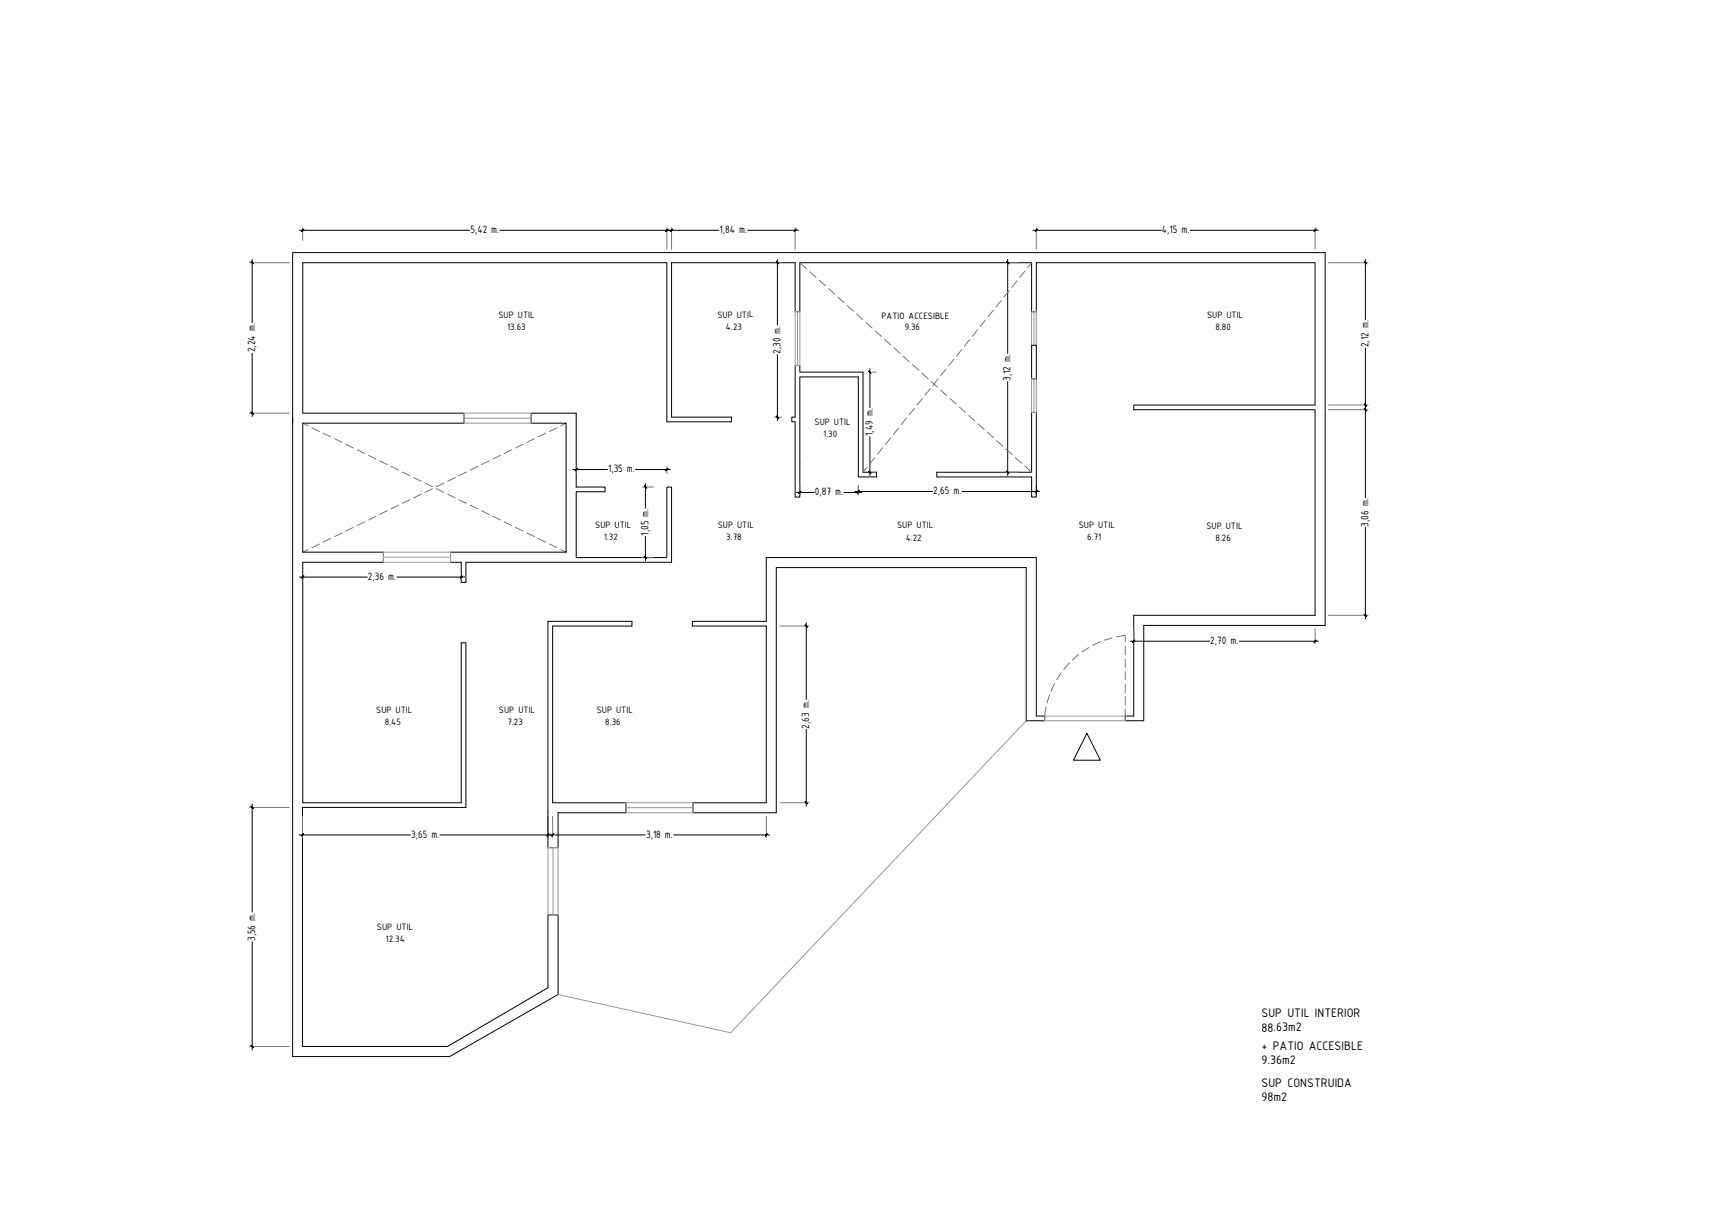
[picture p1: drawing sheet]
<svg xmlns="http://www.w3.org/2000/svg" width="594mm" height="420mm" viewBox="0 0 594 420" stroke-linecap="round" stroke-linejoin="round" font-family="sans-serif">
<!-- layer: A1_OBRA -->
<path d="M354 118.5h1.7v11.6h-1.7zM272.9 125.4h1.6v2.3h21.7v34.4h4.6v1.6h-6.2v-34.3h-20.1v41.2h-1.6v-25.8h-1.1v-1.6h1.1zM100.4 143.4v219.3h53.9l37.2-21.3v-27.4h-3.4v25.1l-34.5 20.1h-49.8v-82h56.1v-56.5h-1.6v54.9h-54.4v-82.6h27.7v-3.5h-27.7v-44.2h55.3v-3.5h-55.3v-51.6h125v54.6h22.1v-1.6h-20.5v-53h42.4v16.8h1.6v-16.8h79.5v16.8h1.7v-16.8h95.6v48.8h-62.2v1.6h62.2v70.6h-62.2v34.6h-2.9v1.6h6.3v-32.7h62.3v-128h-354.4v58.6M182.3 141.8h15.5v25.4h9.9v1.6h-9.9v22.6h31.1v-24.2h1.6v25.8h-70.6v6.9h-1.6v-6.9h-3.7v-3.5h39.7v-44.2h-12zM321.5 162.1h32.5v-20.5h1.7v29h-1.7v-6.9h-32.5zM188.1 213.3h28.8v1.6h-27.2v60.7h25.1v3.4h-23.3v12h-3.4zM237.6 213.3h25.4v-21.9h92.7v54.4h2.8v1.6h-6.3v-52.6h-85.8v84.2h-28.6v-3.4h25.2v-60.7h-25.4zM373 251.7l4.6 9.3h-9.2z" fill="none" stroke="#000" stroke-width=".34"/>
<!-- layer: A6_COTAS -->
<g fill="none" stroke="#767676" stroke-width=".34">
<path d="M103.9 78.1v4.5M228.9 78.1v7.5M230.5 78.1v7.5M272.9 78.1v7.5M355.7 78.1v7.5M451.3 78.1v7.5M85.6 90.2h13.7M265.9 90.2h2.4M344.9 90.2h4.5M455.9 90.2h13.6M299.5 127.7h1.3M455.9 139h13.6"/>
<path d="M85.6 141.8h13.7M265.9 143.2h2.4M455.9 140.6h13.6M197.8 160.2v2.4M220.6 167.2h3.7M228.9 160.2v2.4M274.5 166.7v3.3M294.6 166.7v3.3M299.5 162.1h1.3M344.9 162.1h4.5M355.7 166.7v2.9M103.9 197.6v1.4"/>
<path d="M158.3 197.6v1.4M220.6 191.4h3.7M267.6 214.9h10M389.1 215.8v5.2M451.3 215.8v5.2M455.9 211.2h13.6M85.6 277.2h13.6M267.6 275.6h10M103.8 280.2v7.3M188.1 280.2v7.3M189.7 280.2v7.3M263 280.2v7.3"/>
<path d="M85.6 359.2h13.6"/>
</g>
<g fill="none" stroke="#000" stroke-width=".34">
<path d="M102.8 79.1h58.4M171.6 79.1h75.1M256.6 79.1h17.4M354.5 79.1h44M408.4 79.1h44.1M86.5 89v21.8M266.8 89v22.6M345.8 89v32.3M468.6 89v20.7M468.6 119.5v51.4M86.5 121.2v21.8M266.8 121.8v22.6"/>
<path d="M298.5 126.6v13.4M345.8 131v32.3M298.5 149.9v13.4M196.6 161.2h11.9M218.2 161.2h11.8M221.5 166v8.4M273.4 169.1h6.1M289.6 169.1h6.1M293.4 168.7h26.6M330.2 168.7h26.6M102.8 198.1h23.2M136.2 198.1h23.3"/>
<path d="M221.5 184.1v8.4M468.6 181v31.4M276.7 213.8v26.3M387.9 220.1h27.2M425.3 220.1h27.2M276.7 250.3v26.4M86.5 276v37.1M102.7 286.6h38.2M151 286.6h70.5M231.2 286.6h32.9M86.5 323.3v37.1"/>
</g>
<!-- layer: 0 -->
<g fill="#000" stroke="#000" stroke-width=".34">
<path d="M104.2 78.7l-.6 .7zM104.2 78.7l-.6 .7z"/>
<path d="M228.5 79.3l.7-.6zM229.2 78.7l-.7 .7z"/>
<path d="M230.8 78.7l-.6 .7zM230.8 78.7l-.6 .7z"/>
<path d="M272.5 79.3l.7-.6zM273.2 78.7l-.6 .7z"/>
<path d="M356 78.7l-.6 .7zM356 78.7l-.6 .7z"/>
<path d="M450.9 79.3l.7-.6zM451.6 78.7l-.6 .7z"/>
<path d="M86.2 89.9l.7 .6zM86.2 89.8l.7 .7z"/>
<path d="M266.4 89.9l.8 .6zM266.5 89.8l.7 .7z"/>
<path d="M345.5 89.9l.7 .6zM345.5 89.8l.7 .7z"/>
<path d="M468.2 89.9l.7 .7zM468.3 89.8l.7 .7z"/>
<path d="M298.2 127.4l.7 .7zM298.2 127.4l.7 .7z"/>
<path d="M468.3 138.7l.7 .7zM468.2 138.7l.8 .7z"/>
<path d="M86.2 141.5l.7 .6zM86.2 141.5l.7 .6z"/>
<path d="M266.5 142.8l.7 .7zM266.4 142.9l.8 .6z"/>
<path d="M468.2 140.3l.7 .8zM468.2 140.3l.8 .7z"/>
<path d="M198 160.8l-.6 .8zM198 160.8l-.6 .8z"/>
<path d="M221.1 166.8l.8 .7zM221.1 166.8l.8 .7z"/>
<path d="M228.5 161.5l.7-.7zM229.2 160.8l-.7 .8z"/>
<path d="M274.8 168.7l-.6 .7zM274.8 168.7l-.6 .7z"/>
<path d="M294.2 169.3l.7-.6zM294.9 168.7l-.6 .7z"/>
<path d="M294.9 168.3l-.6 .8zM294.9 168.3l-.6 .8z"/>
<path d="M298.3 161.7l.6 .7zM298.2 161.8l.7 .6z"/>
<path d="M345.5 161.7l.7 .7zM345.5 161.8l.7 .6z"/>
<path d="M355.3 169l.7-.7zM356 168.3l-.6 .8z"/>
<path d="M104.2 197.7l-.6 .8zM104.2 197.7l-.6 .8z"/>
<path d="M157.9 198.4l.7-.7zM158.6 197.7l-.6 .8z"/>
<path d="M221.2 191l.7 .7zM221.1 191.1l.8 .6z"/>
<path d="M276.3 214.6l.8 .6zM276.3 214.6l.8 .6z"/>
<path d="M389.4 219.7l-.6 .8zM388.7 220.4l.7-.7z"/>
<path d="M468.3 210.8l.7 .7zM468.2 210.9l.7 .7z"/>
<path d="M450.9 220.4l.7-.7zM451.6 219.7l-.6 .8z"/>
<path d="M86.2 276.8l.7 .7zM86.2 276.8l.7 .7z"/>
<path d="M276.3 275.2l.8 .7zM276.3 275.2l.8 .7z"/>
<path d="M104.2 286.2l-.7 .8zM103.4 286.9l.8-.7z"/>
<path d="M187.7 286.9l.7-.7zM188.4 286.2l-.6 .8z"/>
<path d="M190 286.2l-.6 .8zM190 286.2l-.6 .8z"/>
<path d="M262.6 286.9l.7-.7zM263.3 286.2l-.6 .8z"/>
<path d="M86.2 358.8l.7 .8zM86.2 358.9l.7 .7z"/>
</g>
<!-- layer: A3_PROY SOSTRE -->
<g fill="none" stroke="#767676" stroke-width=".34">
<path d="M274.5 90.2l2.4 2.1M277.9 93.3l2.2 1.9M281.1 96.2l2.2 1.9M284.4 99.1l2.1 1.9M346.3 99.8l-1.8 2.2M349.1 96.4l-1.9 2.3M351.8 93l-1.9 2.3M354 90.2l-1.3 1.7M287.5 102l2.2 1.9M290.8 104.9l2.1 1.9M294 107.8l2.1 1.9M297.2 110.7l2.1 1.9"/>
<path d="M300.4 113.6l2.1 1.9M303.6 116.5l2.1 1.9M306.8 119.4l2.1 1.9M330.1 120l-1.8 2.2M332.8 116.6l-1.8 2.2M335.5 113.2l-1.8 2.3M338.2 109.9l-1.8 2.2M340.9 106.5l-1.8 2.2M343.6 103.1l-1.8 2.3M310 122.3l2.1 1.9M313.2 125.2l2.2 1.9M316.4 128.1l2.1 1.9"/>
<path d="M316.5 136.8l-1.8 2.2M319.2 133.4l-1.8 2.3M319.6 131l2.1 1.9M322 130.1l-1.9 2.2M322.8 133.9l2.2 1.9M324.7 126.7l-1.9 2.3M326 136.8l2.2 1.9M327.4 123.3l-1.8 2.3M329.2 139.7l2.2 1.9M103.9 145.3l1.9 .9M107 146.8l2.6 1.3M110.9 148.7l2.6 1.3"/>
<path d="M114.8 150.6l2.6 1.3M118.7 152.5l2.6 1.3M122.6 154.4l2.6 1.3M126.5 156.3l2.5 1.3M130.3 158.2l2.6 1.3M167.9 158.2l-2.6 1.3M171.7 156.3l-2.6 1.3M175.6 154.4l-2.6 1.3M179.5 152.5l-2.6 1.3M183.4 150.6l-2.6 1.3M187.3 148.7l-2.6 1.3M191.1 146.8l-2.5 1.3"/>
<path d="M194.3 145.3l-1.8 .9M300.3 157l-1.8 2.3M303 153.6l-1.8 2.3M305.7 150.3l-1.8 2.2M308.4 146.9l-1.8 2.3M311.1 143.5l-1.8 2.3M313.8 140.2l-1.8 2.2M332.5 142.6l2.1 1.9M335.6 145.5l2.2 1.9M338.9 148.4l2.1 1.9M342.1 151.3l2.1 1.9M345.2 154.1l2.2 2"/>
<path d="M348.5 157.1l2.1 1.9M351.7 159.9l2.3 2.2M125.2 179.1l-2.6 1.3M129 177.2l-2.5 1.3M132.9 175.3l-2.6 1.3M134.2 160.1l2.6 1.3M136.8 173.4l-2.6 1.3M138.1 162l2.6 1.3M140.7 171.5l-2.6 1.3M142 163.9l2.6 1.3M144.6 169.6l-2.6 1.3M145.9 165.8l2.5 1.3"/>
<path d="M148.4 167.7l-2.5 1.3M149.7 167.7l2.6 1.3M152.3 165.8l-2.6 1.3M153.6 169.6l2.6 1.3M156.2 163.9l-2.6 1.3M157.5 171.5l2.6 1.3M160.1 162l-2.6 1.3M161.4 173.4l2.6 1.3M164 160.1l-2.6 1.3M165.3 175.3l2.6 1.3M169.1 177.2l2.6 1.3M173 179.1l2.6 1.3"/>
<path d="M297.6 160.4l-1.4 1.7M105.8 188.7l-1.9 .8M109.6 186.7l-2.6 1.3M113.5 184.8l-2.6 1.3M117.4 182.9l-2.6 1.3M121.3 181l-2.6 1.3M176.9 181l2.6 1.3M180.8 182.9l2.6 1.3M184.7 184.8l2.6 1.3M188.6 186.7l2.5 1.3M192.5 188.7l1.8 .8M381.7 219l-2.8 .8"/>
<path d="M383.1 218.6l3.1-.5v2.3M360.2 238.6l-.9 2.7M362 234.6l-1.3 2.6M364.3 230.9l-1.7 2.5M367 227.6l-1.9 2.2M370.2 224.7l-2.2 1.9M373.7 222.3l-2.4 1.5M377.6 220.3l-2.6 1.2M386.2 221.9v2.9M386.2 226.2v2.9M386.2 230.5v2.9M386.2 234.8v2.9"/>
<path d="M386.2 239.2v2.8M359 242.7l-.5 3.1M386.2 243.5v2.3"/>
</g>
<!-- layer: A3_PROY GRIS -->
<g fill="none" stroke="#989898" stroke-width=".34">
<path d="M272.9 107h1.6v18.4h-1.6zM273.7 107v18.4M354 107h1.7v11.5h-1.7zM354.9 107v11.5M354 130.1h1.7v11.5h-1.7zM354.9 130.1v11.5M159.2 141.8h23.1v3.5h-23.1zM159.2 143.6h23.1M131.6 189.5h23v3.5h-23zM131.6 191.3h23M352.2 247.4l-101.4 107.1-59.3-13.1M358.5 245.8h27.7v1.6h-27.7z"/>
<path d="M214.8 275.6h23v3.4h-23zM214.8 277.3h23M188.1 291h3.4v23h-3.4zM189.8 291v23"/>
</g>
<g font-size="4.6">
<text x="433" y="349.2">SUP UTIL INTERIOR</text>
<text x="433" y="354.1">88.63m2</text>
<text x="433" y="360.4">+ PATIO ACCESIBLE</text>
<text x="433" y="365.4">9.36m2</text>
<text x="433" y="373">SUP CONSTRUIDA</text>
<text x="433" y="377.9">98m2</text>
</g>
<g font-size="3.9">
<text x="161.4" y="80.1">5,42 m.</text>
<text x="246.9" y="80.1">1,84 m.</text>
<text x="398.8" y="80.1">4,15 m.</text>
<text x="469.6" y="119.2" transform="rotate(-90 469.6 119.2)">2,12 m.</text>
<text x="87.6" y="121" transform="rotate(-90 87.6 121)">2,24 m.</text>
<text x="267.8" y="121.6" transform="rotate(-90 267.8 121.6)">2,30 m.</text>
<text x="346.9" y="130.8" transform="rotate(-90 346.9 130.8)">3,12 m.</text>
<text x="299.6" y="149.7" transform="rotate(-90 299.6 149.7)">1,49 m.</text>
<text x="208.7" y="162.2">1,35 m.</text>
<text x="279.7" y="170.1">0,87 m.</text>
<text x="320.3" y="169.7">2,65 m.</text>
<text x="222.5" y="183.9" transform="rotate(-90 222.5 183.9)">1,05 m.</text>
<text x="469.6" y="180.8" transform="rotate(-90 469.6 180.8)">3,06 m.</text>
<text x="126.3" y="199.1">2,36 m.</text>
<text x="415.3" y="221.1">2,70 m.</text>
<text x="277.7" y="250.1" transform="rotate(-90 277.7 250.1)">2,63 m.</text>
<text x="141.1" y="287.6">3,65 m.</text>
<text x="221.7" y="287.6">3,18 m.</text>
<text x="87.6" y="323.1" transform="rotate(-90 87.6 323.1)">3,56 m.</text>
</g>
<g font-size="3.4">
<text x="171.1" y="109.1">SUP UTIL</text>
<text x="174" y="113.3">13.63</text>
<text x="246.2" y="109">SUP UTIL</text>
<text x="249.1" y="113.2">4.23</text>
<text x="302.5" y="109.6">PATIO ACCESIBLE</text>
<text x="310.5" y="113.4">9.36</text>
<text x="414.2" y="109.1">SUP UTIL</text>
<text x="417.2" y="113.3">8.80</text>
<text x="279.6" y="145.9">SUP UTIL</text>
<text x="282.5" y="150">1.30</text>
<text x="204.3" y="181.3">SUP UTIL</text>
<text x="207.2" y="185.5">1.32</text>
<text x="246.4" y="181.4">SUP UTIL</text>
<text x="249.3" y="185.5">3.78</text>
<text x="307.9" y="181.4">SUP UTIL</text>
<text x="310.8" y="185.6">4.22</text>
<text x="370.2" y="181.4">SUP UTIL</text>
<text x="373.1" y="185.5">6.71</text>
<text x="414" y="181.5">SUP UTIL</text>
<text x="417.2" y="185.6">8.26</text>
<text x="129.1" y="244.7">SUP UTIL</text>
<text x="171.3" y="244.6">SUP UTIL</text>
<text x="204.8" y="244.7">SUP UTIL</text>
<text x="132.1" y="248.8">8.45</text>
<text x="174.2" y="248.8">7.23</text>
<text x="207.7" y="248.8">8.36</text>
<text x="129.4" y="319.1">SUP UTIL</text>
<text x="132.3" y="323.2">12.34</text>
</g>
</svg>
